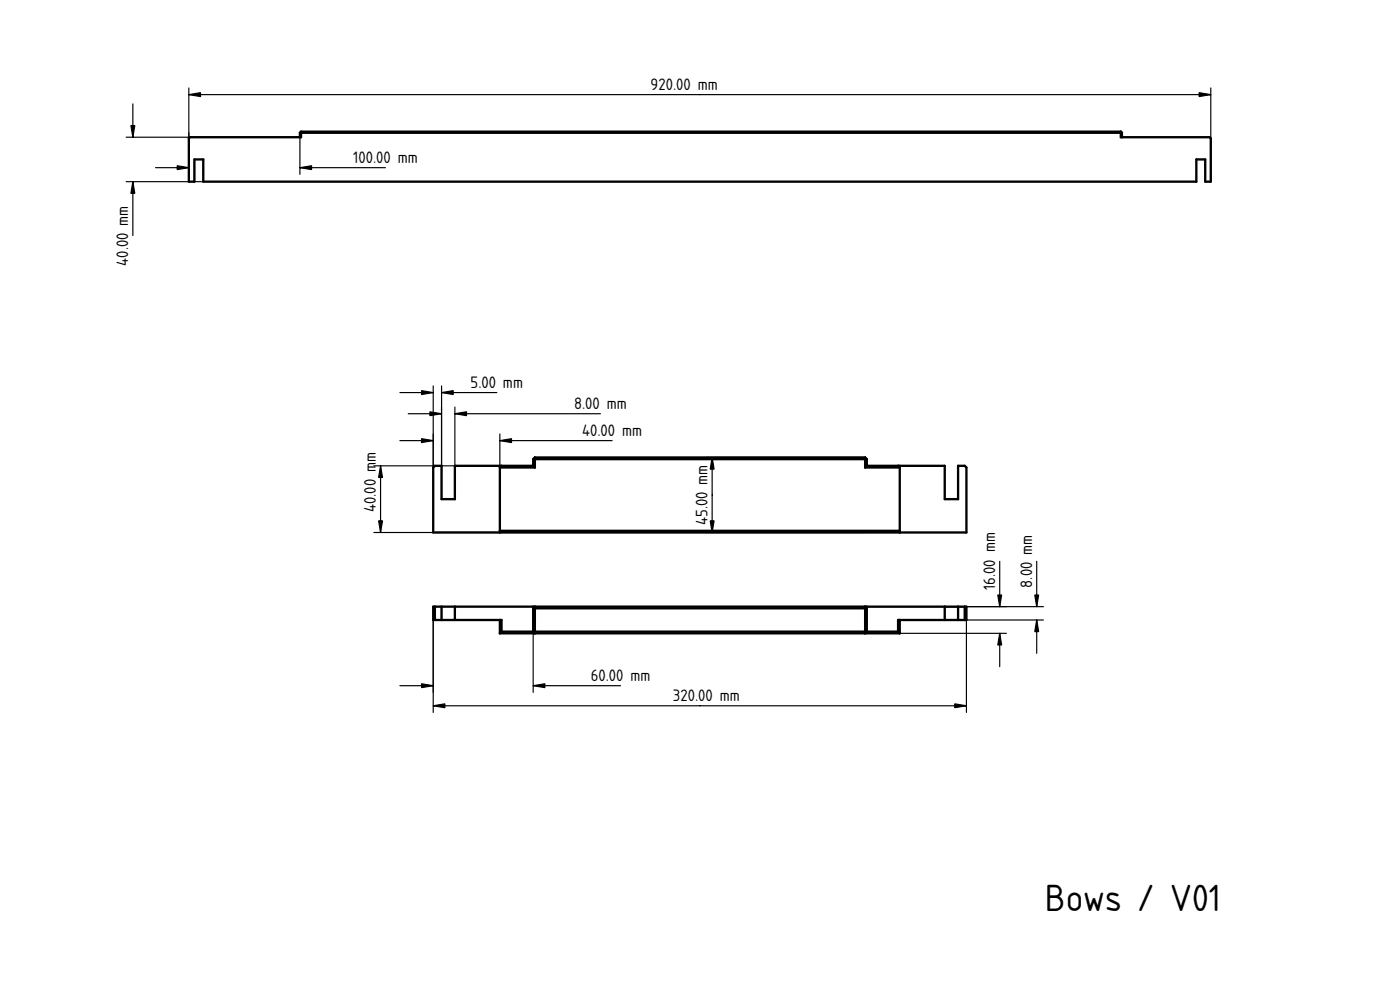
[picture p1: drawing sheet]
<svg xmlns="http://www.w3.org/2000/svg" width="420mm" height="297mm" viewBox="0 0 420 297" stroke-linecap="round" stroke-linejoin="round" font-family="sans-serif">
<path d="M210 47h.1" fill="none" stroke="#000" stroke-width=".3"/>
<path d="M56.7 41.5l.3-.3h33.3v-1.4h246.1v1.4h26.6l.4 .3v13h-1.7v-6.7h-2.7v6.7h-298v-6.7h-2.7v6.7h-1.6z" fill-rule="evenodd" fill="#fff"/>
<path d="M210 47h.1" fill="none" stroke="#000" stroke-width=".3"/>
<g fill="#fff">
<path d="M336.4 39.5l.3 .3h-.3z"/>
<path d="M90 39.8l.3-.3v.3z"/>
<path d="M90.3 39.5h246.1v.3h-246.1z" fill-rule="evenodd"/>
<path d="M90 39.8h.3v1.4h-.3z" fill-rule="evenodd"/>
<path d="M336.4 39.8h.3v1.4h-.3z" fill-rule="evenodd"/>
</g>
<path d="M90 39.8h246.7M90 39.8v1.4M90.3 39.5v1.7h-33.3l-.3 .3v13h1.6v-6.7h2.7v6.7h298v-6.7h2.7v6.7h1.7v-13l-.4-.3h-26.6v-1.7M90.3 39.5h246.1M90.3 39.5l-.3 .3M336.4 39.5l.3 .3M336.7 39.8v1.4" fill="none" stroke="#000" stroke-width=".7"/>
<path d="M210 47h.1M210 148.5h.1" fill="none" stroke="#000" stroke-width=".3"/>
<path d="M39.9 31.2v10M56.7 26.4v28.1M56.7 28.4h306.7M90 39.8v12.5M363.4 26.4v28.1M37.9 41.2h52.1M37.9 54.5h23.1M39.9 54.5v16.2M46.7 50.3h10M90 50.3h25.7" fill="none" stroke="#000" stroke-width=".35"/>
<path d="M56.7 28.4l3.5-.6v1.2zM359.9 27.8l3.5 .6-3.5 .6zM39.3 37.7h1.2l-.6 3.5zM39.9 54.5l.6 3.5h-1.2zM53.2 49.7l3.5 .6-3.5 .6zM90 50.3l3.5-.6v1.2z" fill="#000" stroke="#000" stroke-width=".35"/>
<path d="M130 140.3l.5-.5h2v10h4v-10h23.5v-2l.5-.5h99.1l.5 .5v2h23.4v10h4v-10h2l.5 .5v19.5h-160z" fill-rule="evenodd" fill="#fff"/>
<path d="M210 148.5h.1" fill="none" stroke="#000" stroke-width=".3"/>
<path d="M150 140.3h10.5v-2.5h99.1v2.5h10.4v19h-120z" fill-rule="evenodd" fill="#fff"/>
<path d="M210 148.5h.1" fill="none" stroke="#000" stroke-width=".3"/>
<g fill="#fff">
<path d="M160.5 137.3v.5h-.5z"/>
<path d="M259.6 137.3l.5 .5h-.5z"/>
<path d="M269.5 139.8h14v10h4v-10h2l.5 .5v19.5h-20v-19.5z" fill-rule="evenodd"/>
<path d="M130.5 139.8h2v10h4v-10h14l-.5 .5v19.5h-20v-19.5z" fill-rule="evenodd"/>
<path d="M150 159.3h120v.5h-120z" fill-rule="evenodd"/>
<path d="M160.5 137.3h99.1v.5h-99.1z" fill-rule="evenodd"/>
<path d="M150 140.3l.5-.5h9.5l.5 .5z" fill-rule="evenodd"/>
<path d="M259.6 140.3l.5-.5h9.4l.5 .5z" fill-rule="evenodd"/>
<path d="M259.6 137.8h.5v2l-.5 .5z" fill-rule="evenodd"/>
<path d="M160 137.8h.5v2.5l-.5-.5z" fill-rule="evenodd"/>
</g>
<g fill="none" stroke="#000" stroke-width=".7">
<path d="M150.5 139.8l-.5 .5M160 139.8h-23.5v10h-4v-10h-2l-.5 .5v19.5h160v-19.5l-.5-.5h-2v10h-4v-10h-23.4M160 137.8v2M160 139.8l.5 .5M160 137.8h100.1M160.5 137.3h99.1M160.5 137.3v3M160.5 137.3l-.5 .5M259.6 137.3v3M259.6 137.3l.5 .5M260.1 137.8v2M260.1 139.8l-.5 .5"/>
<path d="M269.5 139.8l.5 .5M150 140.3v19.5M150 159.3h120M150 140.3h10.5M259.6 140.3h10.4M270 140.3v19.5"/>
</g>
<path d="M210 148.5h.1" fill="none" stroke="#000" stroke-width=".3"/>
<g fill="none" stroke="#000" stroke-width=".35">
<path d="M120 117.8h10M130 115.8v24.5M132.5 115.8v34M132.5 117.8h16.6M112.2 139.8h37.8M114.2 139.8v20M120 132.2h10M122.5 124.1h10M136.5 122.1v17.7M136.5 124.1h43.7M150 130.2v10.1M150 132.2h33.7"/>
<path d="M211.7 137.3h47.9M213.7 137.3v22.5M112.2 159.8h37.8M211.7 159.8h47.9"/>
</g>
<path d="M126.5 117.2l3.5 .6-3.5 .6zM132.5 117.8l3.5-.6v1.2zM114.2 139.8l.6 3.5h-1.2zM126.5 131.6l3.5 .6-3.5 .6zM129 123.6l3.5 .5-3.5 .6zM136.5 124.1l3.5-.5v1.1zM150 132.2l3.5-.6v1.2zM213.7 137.3l.6 3.5h-1.2zM113.6 156.3h1.2l-.6 3.5zM213.1 156.3h1.2l-.6 3.5z" fill="#000" stroke="#000" stroke-width=".35"/>
<path d="M130 182h160v4h-20v4h-120v-4h-20z" fill-rule="evenodd" fill="#fff"/>
<path d="M210 186h.1" fill="none" stroke="#000" stroke-width=".3"/>
<path d="M160.5 182.5h99.1v7h-99.1z" fill-rule="evenodd" fill="#fff"/>
<path d="M210 186h.1" fill="none" stroke="#000" stroke-width=".3"/>
<g fill="#fff">
<path d="M160.5 182v.5h-.5z"/>
<path d="M160 189.5h.5v.5z"/>
<path d="M259.6 182l.5 .5h-.5z"/>
<path d="M259.6 189.5h.5l-.5 .5z"/>
<path d="M136.5 182h24l-.5 .5v7h-9.5v-3.5h-14z" fill-rule="evenodd"/>
<path d="M259.6 182h23.9v4h-14v3.5h-9.4v-7z" fill-rule="evenodd"/>
<path d="M160.5 189.5h99.1v.5h-99.1z" fill-rule="evenodd"/>
<path d="M160.5 182h99.1v.5h-99.1z" fill-rule="evenodd"/>
<path d="M283.5 182h4v4h-4z" fill-rule="evenodd"/>
<path d="M132.5 182h4v4h-4z" fill-rule="evenodd"/>
<path d="M287.5 182h2v4h-2z" fill-rule="evenodd"/>
<path d="M130.5 182h2v4h-2z" fill-rule="evenodd"/>
<path d="M150 190l.5-.5h9.5l.5 .5z" fill-rule="evenodd"/>
<path d="M259.6 190l.5-.5h9.4l.5 .5z" fill-rule="evenodd"/>
<path d="M259.6 182.5h.5v7h-.5z" fill-rule="evenodd"/>
<path d="M160 182.5h.5v7h-.5z" fill-rule="evenodd"/>
<path d="M130 182h.5v4h-.5z" fill-rule="evenodd"/>
<path d="M289.5 182h.5v4h-.5z" fill-rule="evenodd"/>
<path d="M150 186h.5v3.5l-.5 .5z" fill-rule="evenodd"/>
<path d="M269.5 186h.5v4l-.5-.5z" fill-rule="evenodd"/>
</g>
<g fill="none" stroke="#000" stroke-width=".7">
<path d="M130.5 182v4M132.5 182v4M136.5 182v4M150 186v4M150 190h120M150.5 189.5v-3.5h-20.5v-4h160v4h-20.5v3.5M150.5 189.5h119M150.5 189.5l-.5 .5M160 182.5h100.1M160.5 182v8l-.5-.5v-7zM259.6 182l.5 .5v7l-.5 .5zM269.5 189.5l.5 .5"/>
<path d="M270 186v4M283.5 182v4M287.5 182v4M289.5 182v4"/>
</g>
<path d="M210 186h.1" fill="none" stroke="#000" stroke-width=".3"/>
<g fill="none" stroke="#000" stroke-width=".35">
<path d="M300 168.4v13.6M311.1 168.4v13.6M130 186v27.8M160 182.5v25.2M260.1 182h53M270 190h32M283.5 186h29.6M290 186v27.8M300 190v10M311.1 186v10M120 205.7h10M130 211.8h160"/>
<path d="M160 205.7h26.2"/>
</g>
<path d="M300 190l.6 3.5h-1.2zM299.4 178.5h1.2l-.6 3.5zM310.5 178.5h1.2l-.6 3.5zM311.1 186l.6 3.5h-1.2zM130 211.8l3.5-.6v1.1zM126.5 205.2l3.5 .5-3.5 .6zM160 205.7l3.5-.5v1.1zM286.5 211.2l3.5 .6-3.5 .5z" fill="#000" stroke="#000" stroke-width=".35"/>
<text font-size="10.7" x="313.6" y="273.2">Bows / V01</text>
<g font-size="4.7">
<text x="195.3" y="27">920.00 mm</text>
<text x="106" y="48.9">100.00 mm</text>
<text x="38.5" y="79.7" transform="rotate(-90 38.5 79.7)">40.00 mm</text>
<text x="141.2" y="116.4">5.00 mm</text>
<text x="172.3" y="122.7">8.00 mm</text>
<text x="174.7" y="130.8">40.00 mm</text>
<text x="112.8" y="138.7" transform="rotate(-90 112.8 138.7)">m</text>
<text x="112.8" y="153.7" transform="rotate(-90 112.8 153.7)">40.00 m</text>
<text x="212.3" y="157.6" transform="rotate(-90 212.3 157.6)">45.00 mm</text>
<text x="298.6" y="177.1" transform="rotate(-90 298.6 177.1)">16.00 mm</text>
<text x="309.7" y="176.3" transform="rotate(-90 309.7 176.3)">8.00 mm</text>
<text x="177.3" y="204.3">60.00 mm</text>
<text x="202" y="210.4">320.00 mm</text>
</g>
</svg>
